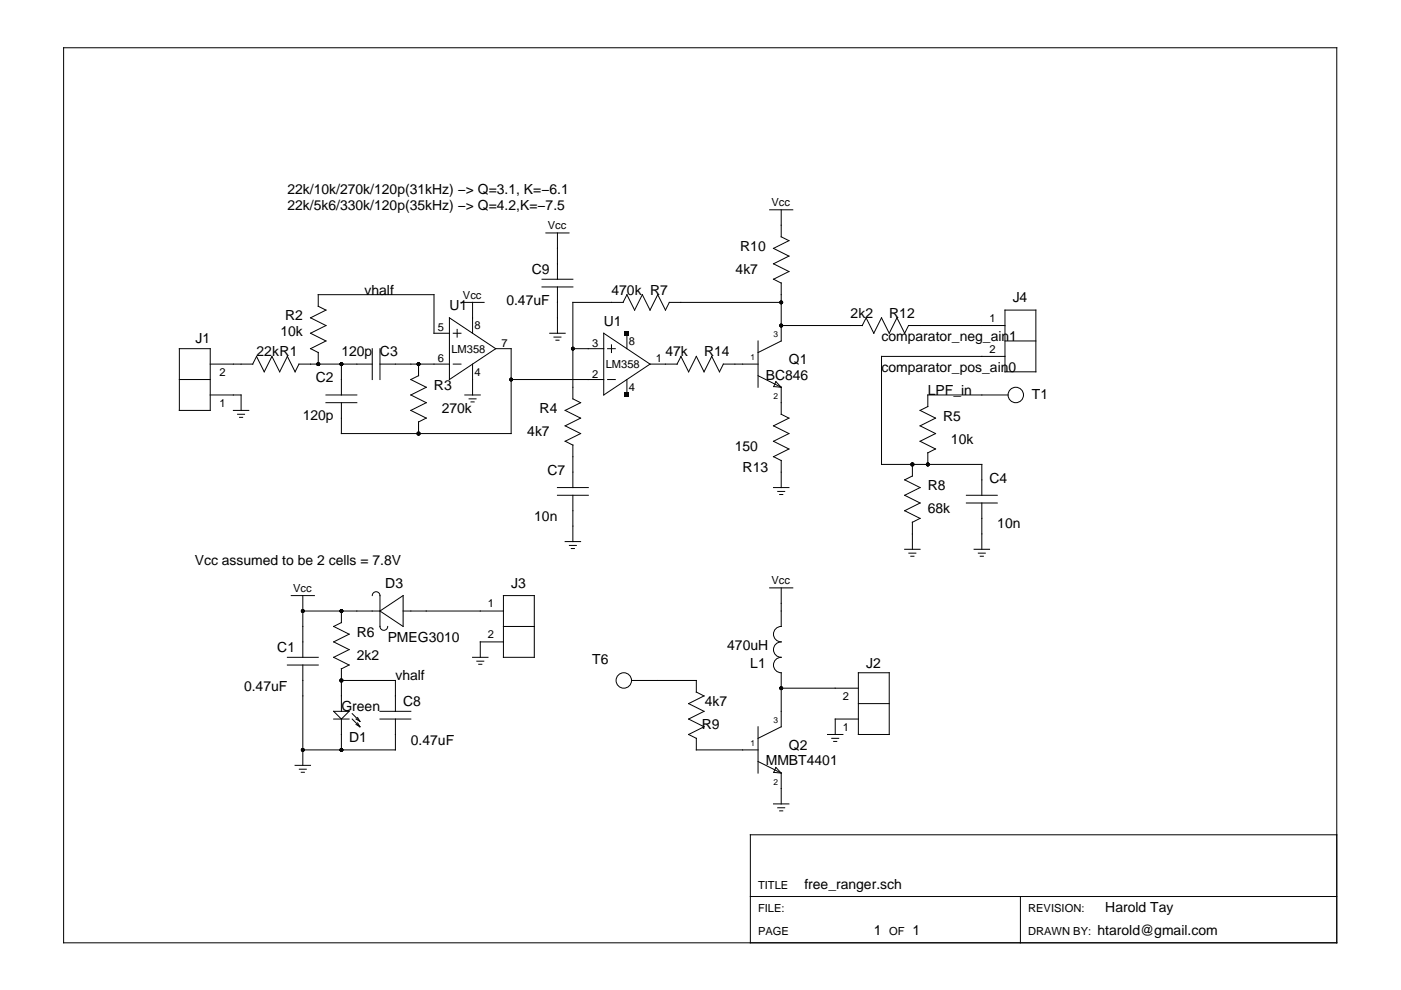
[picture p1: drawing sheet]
<svg xmlns="http://www.w3.org/2000/svg" width="297mm" height="210mm" viewBox="0 0 297 210" stroke-linecap="round" stroke-linejoin="round" font-family="sans-serif">
<g fill="none" stroke="#000" stroke-width=".21">
<path d="M13.5 10.1h269.9v189.8h-269.9zM114.9 59.2h6.6M115.7 49.4h4.9M118.2 49.4v9.8M163.2 44.5h4.9M165.6 44.5v5.7l1.7 .8-3.3 1.7 3.3 1.6-3.3 1.6 3.3 1.7-3.3 1.6 1.6 .8v12.3l-4.9 2.4M38 73.9h6.6v13.1h-6.6zM44.6 77.2h9l.8-1.6 1.6 3.2 1.7-3.2 1.6 3.2 1.6-3.2 1.7 3.2 .8-1.6h15.5M65.8 73.9l1.7 .8v2.5M72.4 77.2v6.5M78.9 73.9v6.6M80.6 77.2h14.7"/>
<path d="M80.6 73.9v6.6M88.7 77.2v2.5l-1.6 .8 3.3 1.6-3.3 1.6 3.3 1.7-3.3 1.6 3.3 1.7M95.3 67.4l9.8 6.5-9.8 6.6zM95.3 70.7h-3.3v-8.2h-24.5v2.4l1.6 .8-3.3 1.7 3.3 1.6-3.3 1.7 3.3 1.6-3.3 1.6M96.1 77.2h1.6M96.1 70.7h1.6M96.9 69.8v1.7M97.7 64.1h4.9M100.2 64.1v6.6M100.2 77.2v6.5M105.1 73.9h3.3v18h-36v-6.5M114.9 60.8h6.6"/>
<path d="M116.6 70.7h3.2M117.5 71.5h1.4M117.9 72.1h.6M118.2 60.8v9.9M121.5 73.9h6.5M128 70.7l9.8 6.5-9.8 6.5zM128.8 73.9h1.7M129.6 73.1v1.6M132.1 64.1l.8-1.6 1.6 3.2 1.7-3.2 1.6 3.2 1.7-3.2 1.6 3.2 .8-1.6h23.7M132.1 64.1h-10.6v20.5l1.6 .8-3.3 1.6 3.3 1.7-3.3 1.6 3.3 1.6-3.3 1.7 1.7 .8M132.9 70.7v3.2M137.8 77.2h5.8"/>
<path d="M143.5 77.2l.9-1.6 1.6 3.2 1.6-3.2 1.7 3.2 1.6-3.2 1.6 3.2 .9-1.6h7.3M160.7 72.3v9.8M160.7 79.7l4.9 2.4M165.6 69h17.2M183.6 67.4l1.7 3.3 1.6-3.3 1.6 3.3 1.7-3.3 1.6 3.3 .8-1.7h20.5M183.6 67.4l-.8 1.6M213.1 75.6h-26.2v22.9h21.3v6.5M213.1 65.7h6.5v13.1h-6.5zM213.1 72.3h6.5M38 80.5h6.6M44.6 83.7h6.5v3.3M49.5 87h3.3"/>
<path d="M50.4 87.8h1.5M50.8 88.5h.6M69.1 85.4h6.6M69.1 83.7h6.6M88.7 89.4v2.5M90.4 88.6l-1.7 .9M98.6 83.7h3.2M99.5 84.6h1.4M99.9 85.2h.6M108.4 80.5h19.6M121.5 94.3v9.1M128.8 80.5h1.7"/>
<path d="M132.9 80.5v3.2M164.5 80.9l1.1 1.2-1.6-.1zM165.6 82.1v5.7l1.7 .9-3.3 1.6 3.3 1.6-3.3 1.7 3.3 1.6-3.3 1.6 1.6 .9v5.7M193.4 98.5v2.4l-1.6 .8 3.3 1.7-3.3 1.6 3.3 1.6-3.3 1.7 3.3 1.6M213.7 83.7h-17v2.5l-1.6 .8 3.3 1.7-3.3 1.6 3.3 1.6-3.3 1.7 3.3 1.6-1.7 .8v2.5M118.2 105h6.5M118.2 103.4h6.5M119.8 114.8h3.3M120.7 115.6h1.5M121.1 116.3h.7M121.5 105v9.8M164 103.4h3.3"/>
<path d="M164.9 104.2h1.5M165.3 104.8h.7M191.8 116.5h3.3M192.7 117.3h1.5M193.1 117.9h.7M195.1 109.9l-1.7 .8v5.8M204.9 105h6.5M204.9 106.6h6.5M206.5 116.5h3.3M207.4 117.3h1.5M207.8 117.9h.7M208.2 106.6v9.9"/>
<path d="M60.9 139.4h6.6M61.7 126.3h5M64.2 126.3v13.1M64.2 129.6h16.4M72.4 129.6v2.4l-1.7 .8 3.3 1.7-3.3 1.6 3.3 1.6-3.3 1.7 3.3 1.6-1.6 .8M78.9 126.3a.82 .82 0 0 1 .8-.8 .82 .82 0 0 1 .9 .8v6.5a.82 .82 0 0 0 .8 .8 .82 .82 0 0 0 .8-.8M80.6 129.6l4.9-3.3v6.5zM85.5 129.6h21.2M100.2 139.4h3.3M106.7 126.3h6.6v13.1h-6.6zM106.7 136.1h-4.9v3.3M106.7 132.8h6.6"/>
<path d="M163.2 124.6h4.9M165.6 124.6v8.2a1.64 1.64 0 0 0-1.6 1.7 1.64 1.64 0 0 0 1.6 1.6 1.64 1.64 0 0 0-1.6 1.6 1.64 1.64 0 0 0 1.6 1.7 1.64 1.64 0 0 0-1.6 1.6 1.64 1.64 0 0 0 1.6 1.6v11.5l-4.9 2.4M60.9 141h6.6M64.2 141v21.3M70.7 152.5h3.3M70.7 150.8h3.3l-1.6 1.7zM72.4 144.3h11.4v6.5M72.4 141.8v9M72.4 152.5v6.5M74.7 151.3l1.6 1.6M74.7 152.5l1.6 1.6M75.5 152.5l.8 .4"/>
<path d="M75.5 153.6l.8 .5M75.8 152.1l.5 .8M75.8 153.3l.5 .8M80.6 152.5h6.5M80.6 150.8h6.5M83.8 152.5v6.5h-19.6M101.1 140.2h1.5M101.5 140.8h.7M133.9 144.3h13.7v2.5M147.6 146.7l1.7 .8-3.3 1.7 3.3 1.6-3.3 1.7 3.3 1.6-3.3 1.6 1.6 .8v2.5h13.1M160.7 154.1v9.8M165.6 145.9h16.4"/>
<path d="M175.4 155.7h3.3M176.3 156.5h1.5M176.8 157.2h.6M182 152.5h-4.9v3.2M182 142.6h6.5v13.1h-6.5zM182 149.2h6.5M62.6 162.3h3.2M63.5 163.1h1.4M63.9 163.7h.6M160.7 161.5l4.9 2.4M164 170.5h3.3M164.5 162.7l1.1 1.2-1.6-.1z"/>
<path d="M164.9 171.3h1.5M165.3 171.9h.7M165.6 163.9v6.6M283.4 177h-124.3v22.9M159.1 190.1h124.3M216.3 190.1v9.8"/>
<circle cx="215.4" cy="83.7" r="1.64"/>
<circle cx="132.3" cy="144.3" r="1.64"/>
</g>
<g fill="#000">
<path d="M132.4 70.2h1v.9h-1zM132.4 83.3h1v.9h-1z"/>
<circle cx="67.5" cy="77.2" r=".41"/>
<circle cx="72.4" cy="77.2" r=".41"/>
<circle cx="88.7" cy="77.2" r=".41"/>
<circle cx="121.5" cy="73.9" r=".41"/>
<circle cx="165.6" cy="64.1" r=".41"/>
<circle cx="165.6" cy="69" r=".41"/>
<circle cx="88.7" cy="91.9" r=".41"/>
<circle cx="108.4" cy="80.5" r=".41"/>
<circle cx="193.4" cy="98.5" r=".41"/>
<circle cx="196.7" cy="98.5" r=".41"/>
<circle cx="64.2" cy="129.6" r=".41"/>
<circle cx="72.4" cy="129.6" r=".41"/>
<circle cx="64.2" cy="159" r=".41"/>
<circle cx="72.4" cy="144.3" r=".41"/>
<circle cx="72.4" cy="159" r=".41"/>
<circle cx="165.6" cy="145.9" r=".41"/>
</g>
<g font-size="3">
<text x="60.9" y="41.2">22k/10k/270k/120p(31kHz) −&gt; Q=3.1, K=−6.1</text>
<text x="60.9" y="44.5">22k/5k6/330k/120p(35kHz) −&gt; Q=4.2,K=−7.5</text>
<text x="156.9" y="53.2">R10</text>
<text x="112.8" y="58.1">C9</text>
<text x="156" y="58.1">4k7</text>
<text x="77.3" y="62.5">vhalf</text>
<text x="95.3" y="65.7">U1</text>
<text x="107.4" y="64.6">0.47uF</text>
<text x="129.6" y="62.5">470k R7</text>
<text x="214.7" y="64.1">J4</text>
<text x="59.4" y="71.2">10k</text>
<text x="60.4" y="67.9">R2</text>
<text x="128" y="69">U1</text>
<text x="180.4" y="67.4">2k2</text>
<text x="188.5" y="67.4">R12</text>
<text x="41.5" y="72.8">J1</text>
<text x="54.4" y="75.6">22kR1</text>
<text x="72.4" y="75.6">120p</text>
<text x="80.6" y="75.6">C3</text>
<text x="141.1" y="75.6">47k</text>
<text x="149.3" y="75.6">R14</text>
<text x="167.3" y="77.2">Q1</text>
<text x="186.9" y="72.3">comparator_neg_ain1</text>
<text x="67" y="81">C2</text>
<text x="92" y="82.6">R3</text>
<text x="162.4" y="80.5">BC846</text>
<text x="186.9" y="78.8">comparator_pos_ain0</text>
<text x="196.7" y="83.7">LPF_in</text>
<text x="64.2" y="89.1">120p</text>
<text x="93.6" y="87.5">270k</text>
<text x="114.4" y="87.5">R4</text>
<text x="200" y="89.2">R5</text>
<text x="218.8" y="84.6">T1</text>
<text x="111.8" y="92.5">4k7</text>
<text x="155.8" y="95.7">150</text>
<text x="201.6" y="94.1">10k</text>
<text x="116" y="100.7">C7</text>
<text x="157.5" y="100.1">R13</text>
<text x="196.7" y="103.9">R8</text>
<text x="209.8" y="102.3">C4</text>
<text x="113.3" y="110.4">10n</text>
<text x="196.7" y="108.8">68k</text>
<text x="211.4" y="112">10n</text>
<text x="41.3" y="119.7">Vcc assumed to be 2 cells = 7.8V</text>
<text x="81.7" y="124.6">D3</text>
<text x="108.4" y="124.6">J3</text>
<text x="75.7" y="135">R6</text>
<text x="82.2" y="136.1">PMEG3010</text>
<text x="154.2" y="137.7">470uH</text>
<text x="58.8" y="138.3">C1</text>
<text x="75.7" y="139.9">2k2</text>
<text x="125.6" y="140.7">T6</text>
<text x="159.1" y="141.5">L1</text>
<text x="183.6" y="141.5">J2</text>
<text x="51.7" y="146.4">0.47uF</text>
<text x="83.8" y="144.3">vhalf</text>
<text x="85.5" y="149.7">C8</text>
<text x="149.4" y="149.7">4k7</text>
<text x="72.4" y="150.8">Green</text>
<text x="148.8" y="154.6">R9</text>
<text x="74" y="157.4">D1</text>
<text x="87.1" y="157.9">0.47uF</text>
<text x="167.3" y="159">Q2</text>
<text x="162.4" y="162.3">MMBT4401</text>
<text x="170.5" y="188.4">free_ranger.sch</text>
<text x="234.3" y="193.4">Harold Tay</text>
<text x="185.3" y="198.3">1</text>
<text x="193.4" y="198.3">1</text>
<text x="232.7" y="198.3">htarold@gmail.com</text>
</g>
<g font-size="2.4">
<text x="163.6" y="43.7">Vcc</text>
<text x="116.1" y="48.6">Vcc</text>
<text x="98.1" y="63.3">Vcc</text>
<text x="92.8" y="70.2">5</text>
<text x="100.6" y="69.8">8</text>
<text x="209.8" y="68.2">1</text>
<text x="92.8" y="76.8">6</text>
<text x="95.7" y="74.7">LM358</text>
<text x="106.3" y="73.5">7</text>
<text x="125.6" y="73.5">3</text>
<text x="133.3" y="73.1">8</text>
<text x="139" y="76.8">1</text>
<text x="209.8" y="74.7">2</text>
<text x="46.5" y="79.7">2</text>
<text x="100.6" y="79.7">4</text>
<text x="125.6" y="80.1">2</text>
<text x="128.4" y="78">LM358</text>
<text x="133.3" y="82.9">4</text>
<text x="46.5" y="86.2">1</text>
<text x="62.2" y="125.5">Vcc</text>
<text x="163.6" y="123.8">Vcc</text>
<text x="103.5" y="128.7">1</text>
<text x="103.5" y="135.3">2</text>
<text x="178.7" y="148.4">2</text>
<text x="178.7" y="155">1</text>
<text x="160.7" y="188.4">TITLE</text>
<text x="160.7" y="193.4">FILE:</text>
<text x="218" y="193.4">REVISION:</text>
<text x="160.7" y="198.3">PAGE</text>
<text x="188.5" y="198.3">OF</text>
<text x="218" y="198.3">DRAWN BY:</text>
</g>
<g font-size="1.8">
<text x="164" y="71.5">3</text>
<text x="159.1" y="76.4">1</text>
<text x="164" y="84.6">2</text>
<text x="164" y="153.3">3</text>
<text x="159.1" y="158.2">1</text>
<text x="164" y="166.4">2</text>
</g>
</svg>
